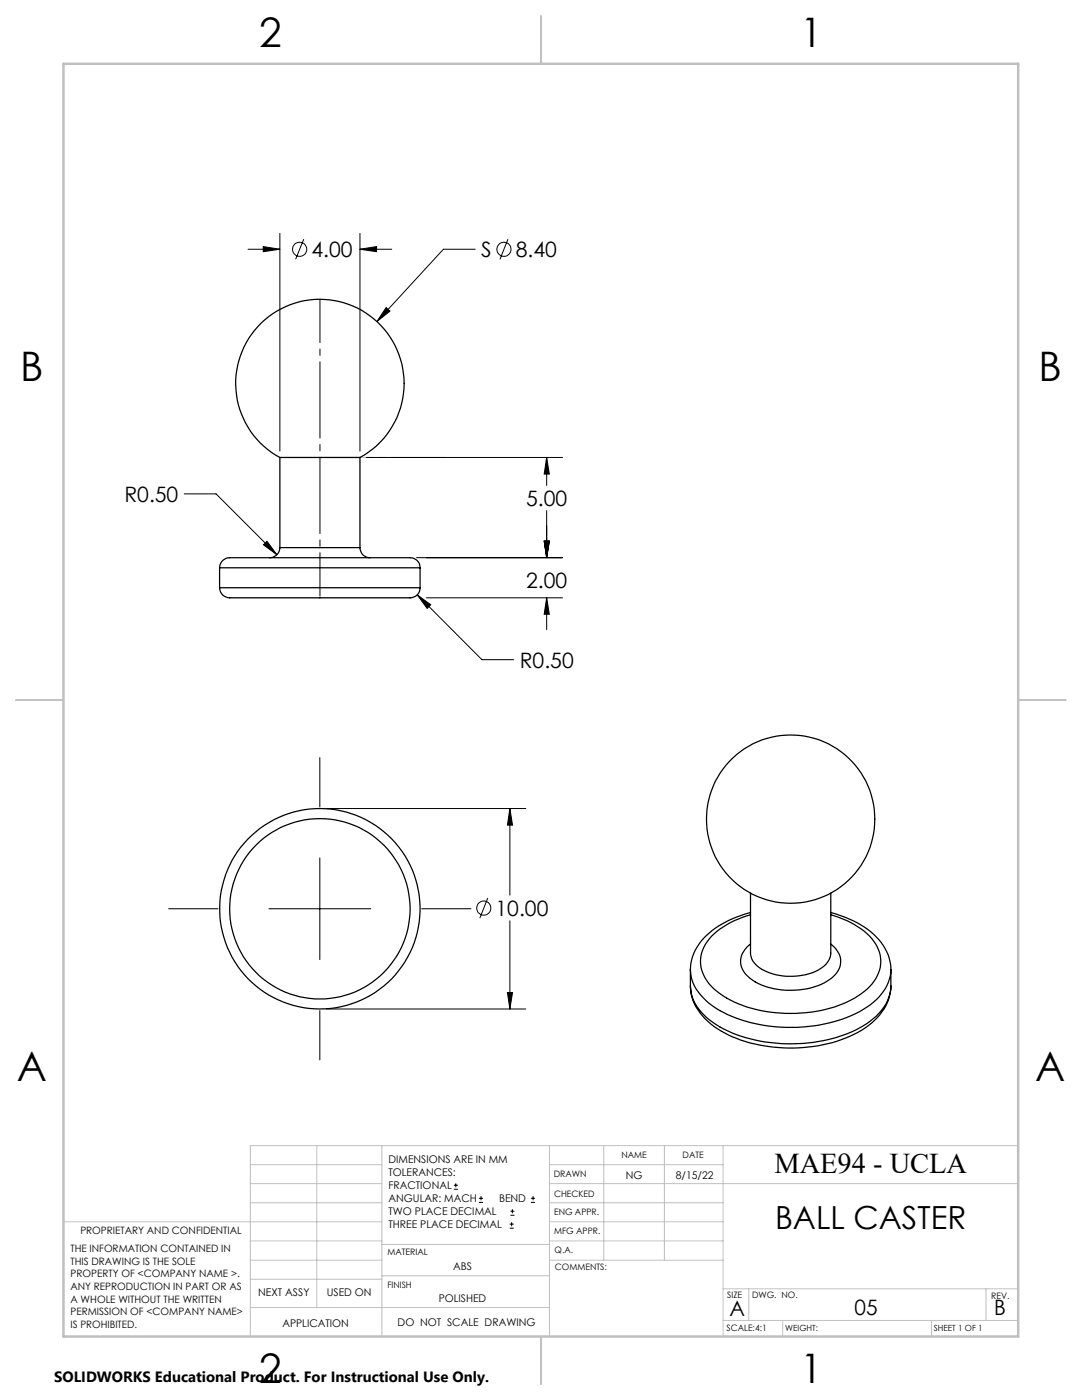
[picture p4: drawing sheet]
<svg xmlns="http://www.w3.org/2000/svg" width="216mm" height="279mm" viewBox="0 0 216 279" stroke-linecap="round" stroke-linejoin="round" font-family="sans-serif">
<g fill="none" stroke="#000" stroke-width=".2">
<path d="M49.5 49.7h6.3M52.5 49.2l3.3 .5-3.3 .5zM55.8 46.6v43.4M60.6 47.7l-1.6 4.1M71.8 49.7l3.3-.5v1zM71.8 46.6v43.4M71.8 49.7h6.4M94.8 49.7h-6.3l-13.3 14.5M101.4 47.7l-1.6 4.1M77 61.4l.8 .7-2.6 2.1zM36.8 98.6h6.3l12.1 12.1M73.1 91.3h39.2"/>
<path d="M109.1 91.3v5.6M109.1 91.3l.5 3.3h-1zM52.6 108.7l.7-.7 1.9 2.7zM83.1 111.3h29.2M83.3 118.7l12.9 13h6.3M83.3 118.7l2.6 2-.7 .7zM85.1 119.3h27.2M108.6 108h1l-.5 3.3zM109.1 101.9v9.4M109.1 119.3v6.4M109.1 119.3l.5 3.3h-1zM63.8 151.2v9.8"/>
<path d="M63.8 171.2v20.3M65.1 161.4h39.8M97.3 179.2l-1.6 4M101.7 161.4l.6 3.3h-1.1zM101.7 161.4v17.2M33.7 181.4h9.8M53.7 181.4h20.3M84.1 181.4h9.9M101.2 198.1h1.1l-.6 3.3zM101.7 183.8v17.6M63.8 201.7v9.8M65.1 201.4h39.8"/>
<path d="M90.6 237.3h.8M90.6 236.5h.8M90.9 236.1v.9M95.6 240h.8M95.6 239.1h.8M96 238.7v.8M105.9 240h.9M105.9 239.1h.9M106.4 238.7v.8M101.7 245.1h.8M101.7 244.3h.8M101.8 242.5h.9"/>
<path d="M101.8 241.7h.9M102.1 243.9v.8M102.2 241.3v.8"/>
<circle cx="59.8" cy="49.7" r="1.41"/>
<circle cx="100.6" cy="49.7" r="1.4"/>
<circle cx="96.5" cy="181.2" r="1.4"/>
</g>
<path d="M63.8 59.7v59.3" fill="none" stroke="#000" stroke-width=".2" stroke-dasharray="15.2 1.3 1.3 1.3" stroke-dashoffset="6.6"/>
<path d="M63.8 91.3h24.8" fill="none" stroke="#c0c0c0" stroke-width=".2" stroke-dasharray="15.2 1.3 1.3 1.3" stroke-dashoffset="4.7"/>
<g fill="none" stroke="#c0c0c0" stroke-width=".2">
<path d="M50 232.4h26.2M50 236.2h26.2M63.2 228.6v32.3M76.2 228.6v38.1M109.6 228.6v38.1M109.6 232.4h34.7M109.6 236.2h93.6M120.5 228.6v22.9M132.6 228.6v22.9M144.3 228.6v38.1M203.2 228.6h-153.2v38.1M12.7 243.8h63.5"/>
<path d="M50 251.5h26.2M50 240h26.2M50 247.7h26.2M50 255.3h26.2M76.2 254.6h33.4M76.2 248.4h33.4M109.6 251.5h34.7M109.6 243.8h34.7M109.6 240h34.7M109.6 247.7h34.7M144.3 257.2h58.9M149.4 257.2v6.3"/>
<path d="M196.7 257.2v6.3M50 260.9h59.6M144.3 263.5h58.9M156.2 263.5v3.2M185.9 263.5v3.2"/>
</g>
<path d="M108 3.2v9.5M3.1 139.7h9.6M203.2 139.7h9.5M108 266.7v9.6" fill="none" stroke="#c0c0c0" stroke-width=".25"/>
<path d="M12.7 12.7h190.5v254h-190.5z" fill="none" stroke="#c0c0c0" stroke-width=".5"/>
<g fill="#000">
<path d="M52.5 49.2l3.3 .5-3.3 .5zM71.8 49.7l3.3-.5v1zM53.3 108l-.7 .7 2.6 2zM77 61.4l-1.8 2.8 2.6-2.1zM101.7 161.4l.6 3.3h-1.1zM101.2 198.1h1.1l-.6 3.3z"/>
<path d="M109.1 119.3l.5 3.3h-1zM108.6 108h1l-.5 3.3zM109.1 91.3l.5 3.3h-1zM108.6 108h1l-.5 3.3zM83.3 118.7l1.9 2.7 .7-.7z"/>
</g>
<g fill="none" stroke="#000" stroke-width=".25">
<path d="M55.8 91.3a16.8 16.8 0 0 1-4.9-25.5 16.8 16.8 0 0 1 25.9 0 16.8 16.8 0 0 1-5 25.5M55.8 91.3h16M55.8 91.3v18M71.8 91.3v18M43.8 113.3a2.19 2.19 0 0 1 2.7-2h34.9a2.05 2.05 0 0 1 2.4 2M43.8 117.3a2.39 2.39 0 0 0 3 2h34.6a2.13 2.13 0 0 0 2.4-2M43.8 117.3h40M43.8 113.3h40M43.8 113.3v4M55.8 109.3a2.03 2.03 0 0 1-2 2M55.8 109.3h16M71.8 109.3a1.97 1.97 0 0 0 2 2"/>
<path d="M83.8 113.3v4M149.8 178.3v11.9a4.6 4.6 0 0 0 3.3 3.8 12.4 12.4 0 0 0 10.9-.9 3.8 3.8 0 0 0 1.8-2.9v-11.9M137.8 196.8a10.2 10.2 0 0 0 4.7 8.1 28.2 28.2 0 0 0 18.8 4.1 23.1 23.1 0 0 0 13.2-5.4 9.4 9.4 0 0 0 3.3-6.8M137.8 196.8a9 9 0 0 0 4.4 7.2 28.8 28.8 0 0 0 18 4.2 25.4 25.4 0 0 0 14.1-4.9 8.5 8.5 0 0 0 3.5-6.5M149.8 182.1a17.2 17.2 0 0 0-10.7 7 8.6 8.6 0 0 0-1.3 4.4M149.8 182.6a16.3 16.3 0 0 0-8.7 5.3 6.7 6.7 0 0 0 .9 9 21.1 21.1 0 0 0 13.8 5.3 25.4 25.4 0 0 0 16-3.9 7.6 7.6 0 0 0 3.7-8.2 9.9 9.9 0 0 0-5-5.6l-1.5-.8-3.2-1.1M149.8 188.4a4 4 0 0 0-.1 6.9 15 15 0 0 0 12.9 1.6 7 7 0 0 0 5-4.1 4 4 0 0 0-1.8-4.4M165.8 182.1a18 18 0 0 1 10.4 6.6 8.6 8.6 0 0 1 1.6 4.8M177.8 193.5a9.3 9.3 0 0 1-4.8 7.5 30.1 30.1 0 0 1-22.3 3.3 20 20 0 0 1-10.8-5.6 7.8 7.8 0 0 1-2.1-5.2v3.3M177.8 193.5v3.3"/>
<circle cx="157.8" cy="163.5" r="16.8"/>
<circle cx="63.8" cy="181.4" r="18"/>
<circle cx="63.8" cy="181.4" r="20"/>
</g>
<g font-size="8.1">
<text x="51.7" y="9.3">2</text>
<text x="159.7" y="9.3">1</text>
<text x="4" y="76">B</text>
<text x="207.2" y="76">B</text>
<text x="3.3" y="215.7">A</text>
<text x="206.5" y="215.7">A</text>
<text x="51.7" y="276">2</text>
<text x="159.7" y="276">1</text>
</g>
<text font-size="6.3" x="154.7" y="245.4">BALL CASTER</text>
<text font-size="5.7" x="154.5" y="234.1">MAE94 - UCLA</text>
<g font-size="4.2">
<text x="62.1" y="51.3">4.00</text>
<text x="96" y="51.3">S</text>
<text x="102.9" y="51.3">8.40</text>
<text x="24.8" y="100.2">R0.50</text>
<text x="105" y="101">5.00</text>
<text x="105" y="117.4">2.00</text>
<text x="103.7" y="133.2">R0.50</text>
<text x="98.9" y="182.8">10.00</text>
<text x="145.6" y="262.7">A</text>
<text x="170.5" y="262.4">05</text>
<text x="198.4" y="262.4">B</text>
</g>
<text font-size="3" x="10.8" y="275.7">SOLIDWORKS Educational Product. For Instructional Use Only.</text>
<g font-size="2.1">
<text x="77.5" y="232.2">DIMENSIONS ARE IN MM</text>
<text x="77.5" y="234.7">TOLERANCES:</text>
<text x="77.5" y="237.3">FRACTIONAL</text>
<text x="77.5" y="239.9">ANGULAR: MACH</text>
<text x="99.6" y="239.9">BEND</text>
<text x="124.8" y="235.2">NG</text>
<text x="134.9" y="235.2">8/15/22</text>
<text x="77.5" y="242.5">TWO PLACE DECIMAL</text>
<text x="77.5" y="245.1">THREE PLACE DECIMAL</text>
<text x="90.4" y="253.4">ABS</text>
<text x="51.5" y="258.7">NEXT ASSY</text>
<text x="65.2" y="258.6">USED ON</text>
<text x="87.5" y="259.8">POLISHED</text>
<text x="56.3" y="264.8">APPLICATION</text>
<text x="79.3" y="264.6">DO NOT SCALE DRAWING</text>
</g>
<g font-size="2">
<text x="14.1" y="249.9">THE INFORMATION CONTAINED IN</text>
<text x="16" y="246.3">PROPRIETARY AND CONFIDENTIAL</text>
<text x="14.1" y="252.4">THIS DRAWING IS THE SOLE</text>
<text x="14.1" y="254.9">PROPERTY OF &lt;COMPANY NAME &gt;.</text>
<text x="14.1" y="257.4">ANY REPRODUCTION IN PART OR AS</text>
<text x="14.1" y="260">A WHOLE WITHOUT THE WRITTEN</text>
<text x="14.1" y="262.5">PERMISSION OF &lt;COMPANY NAME&gt;</text>
<text x="14.1" y="265">IS PROHIBITED.</text>
</g>
<g font-size="1.8">
<text x="124" y="231.1">NAME</text>
<text x="136.2" y="231.1">DATE</text>
<text x="110.5" y="234.8">DRAWN</text>
<text x="110.5" y="238.9">CHECKED</text>
<text x="110.6" y="242.5">ENG APPR.</text>
<text x="77.3" y="250.5">MATERIAL</text>
<text x="110.6" y="246.3">MFG APPR.</text>
<text x="110.7" y="250">Q.A.</text>
<text x="77.3" y="257">FINISH</text>
<text x="110.7" y="253.5">COMMENTS:</text>
<text x="145.1" y="259">SIZE</text>
<text x="150.1" y="259.1">DWG. NO.</text>
<text x="197.8" y="259.2">REV.</text>
<text x="145" y="265.7">SCALE:4:1</text>
</g>
<g font-size="1.7">
<text x="156.7" y="265.7">WEIGHT:</text>
<text x="186.3" y="265.7">SHEET 1 OF 1</text>
</g>
</svg>
